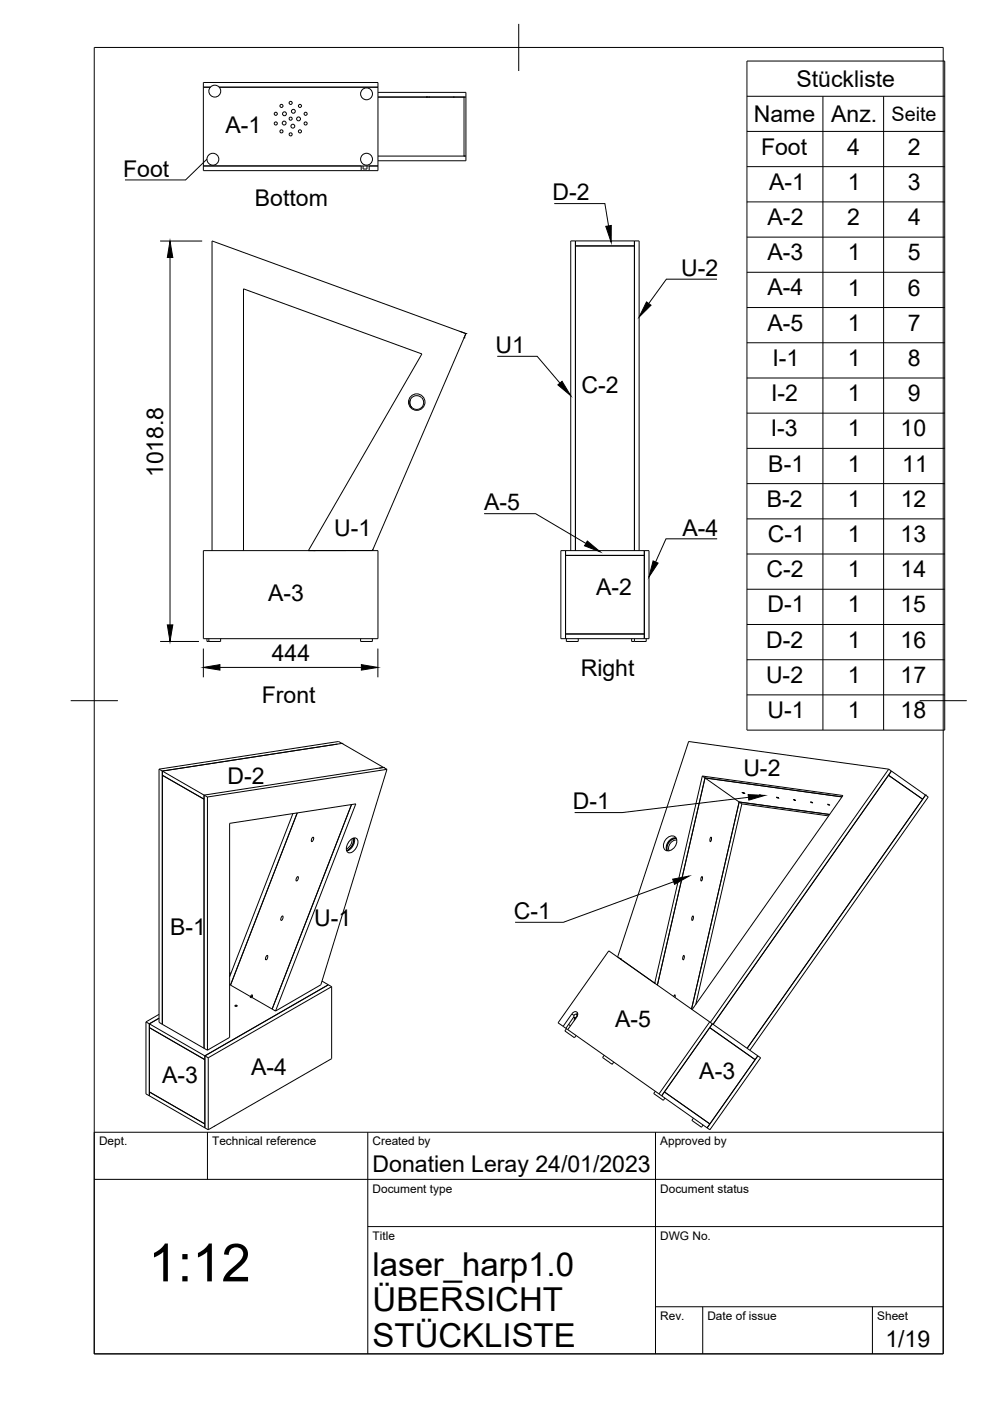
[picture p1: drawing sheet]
<svg xmlns="http://www.w3.org/2000/svg" width="210mm" height="297mm" viewBox="0 0 210 297" stroke-linecap="round" stroke-linejoin="round" font-family="sans-serif">
<!-- layer: Visible -->
<g fill="none" stroke="#000" stroke-width=".21">
<path d="M43.1 18.5h1.5M46.5 18.5h33.6M80.1 19.6h18.7v14.5h-18.7M43.1 35.2h37M76.6 36.2h1.7M76.6 36.2h-33.5v-18.7h37v18.7h-1.8M76.6 35.2v1M77 35.2v.6h.8v-.6M78.3 35.2v1M80.1 33.1h18.7M80.1 20.6h18.7M90.4 20.6h.1"/>
<path d="M90.9 20.6h.1M96.1 20.6h.1M98.4 20.6h.1M98.4 33.1h.1M98.4 20.6v12.5M122 52.1h12.5M122 51.1v65.6M134.5 51.1v65.6M97.5 70.2l1.3 .5M98.4 71.6h.1M98.7 70.8l-.3 .8M98.8 70.7h.1"/>
<path d="M98.8 70.7l-19.8 46 .1-.3M98.8 70.7l-53.8-19.6v65.6M87 84.8a1.45 1.45 0 0 0 1.3 2 1.45 1.45 0 0 0 1.4-1.9 1.45 1.45 0 0 0-2.3-.7l-.3 .4-.2 .6 .1 .8 .3 .5M43.1 116.7h37v18.7h-37zM51.6 116.7v-55.5l37.9 13.8-24.1 41.7M66.5 116.7h.1M77.9 116.7h.1M118.9 116.7h18.7v18.7h-18.7zM119.9 116.7v18.7M119.9 117.8h16.7M121 116.7v-65.6h14.5v65.6M136.6 116.7v18.7"/>
<path d="M43.9 135.4v.6h.4M44.3 135.4v.6M46.8 135.4v.6h-2.5M76.5 135.4v.6h2.5v-.6M119.9 134.4h16.7M120.1 135.4v.6h2.5v-.6M133.9 135.4v.6h.6M134.5 135.4v.6M137 135.4v.6h-2.5M72.5 157.6h.1M72.5 157.6l8.8 5.1M72.5 157.6l-38.1 5.9v53.7"/>
<path d="M72.5 157.6l-.7-.4-38.1 5.9M33.7 163.1l9.6 5.5M33.7 163.1v53.7l.7 .4M34.4 164.4l8.9 5M43.3 168.6v53.7M43.3 168.6l.7 .4M44 169v53.7M62.1 172.5l-13.4 34.6M63 172.4l-14.1 36.5M66.2 177.6l.1-.1a.5 .5 0 0 1 .2 .5 .5 .5 0 0 1-.5 .4zM74.3 178.1a.9 .9 0 0 1 1.5 0 2.27 2.27 0 0 1-1.9 2.7 1.51 1.51 0 0 1 0-2.3zM74.5 170.6l-16.8 43.3"/>
<path d="M74.6 177.8a2.15 2.15 0 0 1-1.2 2.2M75.1 177.7a2.43 2.43 0 0 1-1.6 2.7M81.3 162.7h.1M81.3 162.7l-.9 .2M81.3 162.7l.7 .4M81.3 162.7l-38 5.9M82 163.1l-14 45.7-9.6 5.6M82 163.1l-38 5.9M141.4 177.7a1.18 1.18 0 0 1 1.7-.3 1.18 1.18 0 0 1 .3 1.6 1.73 1.73 0 0 1-2.3 1.2 1.73 1.73 0 0 1 .3-2.5zM143.3 177.6a2.03 2.03 0 0 0-1.9 2.8M143.5 178.1a1.71 1.71 0 0 0-1.6 2.3M148.9 164.5l8.4 5.9"/>
<path d="M148.9 164.5l29.8 4.2-32 45.3M150.7 177.5a.56 .56 0 0 1-.1 .9l-.1-.4zM157.3 170.4l-9.8 42.6M157.3 170.4l18.4 2.6M157.4 168l.4 .2zM161 168.5l.4 .2zM164.7 169l.4 .2zM168.3 169.5l.4 .2zM171.9 170l.4 .2zM175.5 170.5l.4 .2zM175.9 172.7l-19.2-2.7-10.1 43.9M178.5 169l-29-4.1-10.1 44"/>
<path d="M188.4 163.1l8.4 5.9-37.8 53.7M188.4 163.1l-42.4-5.9-15 45.7 7.8 5.6 10.1-44M188.4 163.1l-37.8 53.7M196.2 168.6h.1M196.2 168.6l-.6 .8-7.2-5 .6-.9-37.8 53.7M196.2 168.6l-37.8 53.7M59.8 194.3a.44 .44 0 0 1 .3 .4 .44 .44 0 0 1-.3 .4h-.1a.5 .5 0 0 1 .1-.8zM63 186l.1-.1a.51 .51 0 0 1-.3 .8zM146.8 194.3a.48 .48 0 0 1-.1 .8zM148.7 186l.1-.1a.48 .48 0 0 1 0 .9l-.2-.1zM30.9 216.7v15.2l.8 .4M30.9 216.7l.8 .4"/>
<path d="M31.7 217.1v15.2M31.7 217.9l11.7 6.8M31.7 217.1l11.7 6.8M33.7 215.9l-2 1.2M33.7 215.1l-2.8 1.6M34.4 217.2l8.9 5.1M48.7 208.8l.2 .1M48.9 208.9l4.2 2.4M49 206.3l-.3 .1M49.9 213.2l.4 .1-.3 .1-.2-.1zM53.1 211.3l.4-.3v.5M53.1 211.3h.4l-.4 .1 .4 .1"/>
<path d="M53.5 211.5l4.2 2.4M56.5 202.7l.1-.1a.52 .52 0 0 1-.3 .9zM57.7 213.9l.7 .5M58.4 214.4l17-44-26.7 4.2v45.3l-4.7 2.8M68.3 208l2 1.2M69.6 208.8l-26.2 15.1M70.3 209.2v15.3l-26.1 15M70.3 209.2l-26.1 15.1M119.4 217.6l.6 .4M120 218l.4 .3M120.1 218.1l-.3 .5 .1 .1 1.9 1.3 .3-.5M120.4 218.3l19.9 14"/>
<path d="M120.5 217.2l.5 .3M121.2 215a.67 .67 0 0 1 1.1-.4 .67 .67 0 0 1 0 1.1l-1.9 2.6M121.7 215.6l-1.7 2.4M121.7 215.3l-.5-.3-1.8 2.6M121.8 215.8l.2 .2M121.8 215.2l.3-.2a.36 .36 0 0 1 .1 .6 .36 .36 0 0 1-.5 0zM121.8 215.8v.6M122.2 215.1l.3 .1M122.5 215l-.2 .1M122.5 214.9l-.3 .1M131.5 203.3h.1M138.7 208.4h.1"/>
<path d="M142.9 211.3l.2-.4 .1 .6M144.9 202.6a.49 .49 0 0 1-.1 .9zM150.5 216.7l-10.8 15.2M150.5 216.7l-21.4-15.1-10.8 15.3 1.1 .7M150.5 216.7l.5 .4M151 217.1l-.5 .8 9.6 6.8M151 217.1l-10.7 15.2M151 217.1l9.7 6.8M31.7 232.3l11.7 6.8M31.7 231.5l11.7 6.8M43.3 222.3l.7 .4M43.4 223.9v15.2"/>
<path d="M43.4 239.1l.8 .4M43.4 223.9l.8 .4M44.2 224.3v15.2M45.5 238.8h-.1M128.1 223.7l-.3 .5 2 1.5 .3-.5M138.9 231.4l-.3 .4 .1 .2 2 1.3 .3-.5M140.3 232.3l9.6 6.8M140.3 232.3l.6-.8 9.6 6.8M147 237.1l-.3 .5 2 1.4 .4-.5M150.5 238.3l-.6 .8M160.1 224.7l-9.6 13.6M160.7 223.9l.6 .4-10.8 15.2-.6-.4"/>
<path d="M160.7 223.9l-10.8 15.2M160.7 223.9l-.6 .8"/>
<circle cx="45.5" cy="19.3" r="1.26"/>
<circle cx="77.7" cy="19.9" r="1.26"/>
<circle cx="45.1" cy="33.8" r="1.26"/>
<circle cx="58.5" cy="24.1" r=".33"/>
<circle cx="58.5" cy="26.2" r=".33"/>
<circle cx="59.7" cy="22.5" r=".33"/>
<circle cx="59.7" cy="27.9" r=".33"/>
<circle cx="60.3" cy="26.1" r=".41"/>
<circle cx="60.3" cy="24.1" r=".41"/>
<circle cx="61.6" cy="25.2" r=".33"/>
<circle cx="61.6" cy="21.8" r=".33"/>
<circle cx="61.6" cy="28.5" r=".33"/>
<circle cx="62.1" cy="26.8" r=".41"/>
<circle cx="62.2" cy="23.6" r=".41"/>
<circle cx="63.3" cy="25.2" r=".41"/>
<circle cx="63.6" cy="27.9" r=".33"/>
<circle cx="63.6" cy="22.5" r=".33"/>
<circle cx="64.8" cy="24.1" r=".33"/>
<circle cx="64.8" cy="26.2" r=".33"/>
<circle cx="77.7" cy="33.8" r="1.26"/>
<circle cx="88.4" cy="85.3" r="1.75"/>
</g>
<!-- layer: Visible Narrow -->
<path d="M73.5 180.3a2.54 2.54 0 0 0 1.4-2.6 2.51 2.51 0 0 1-1.4 2.7M141.5 180.4a2.05 2.05 0 0 1 1.9-2.6 2.05 2.05 0 0 0-1.9 2.6M122 215.9v.2M122.5 215.2h.1" fill="none" stroke="#000" stroke-width=".21"/>
<!-- layer: BORDER -->
<path d="M20 10.1h180v276.9h-180zM110 5.1v10M15 148.6h10M195 148.6h10" fill="none" stroke="#000" stroke-width=".21"/>
<!-- layer: TITLEBLOCK -->
<path d="M20 240.1h180v46.9h-180zM20 250h180M44 240.1v9.9M78 240.1v46.9M139 240.1v46.9M78 260.1h122M139 277.1h61M149 277.1v9.9M185 277.1v9.9" fill="none" stroke="#000" stroke-width=".21"/>
<!-- layer: Leaders -->
<path d="M43.9 33.7l-4.6 4.4h-12.8M117.5 43.2h10.7l.8 4.7M152 59.2h-10.7l-3.8 5.2M105.4 75.6h8.5l4.8 5.6M102.6 108.9h11l10.6 6.3M152.1 114.2h-10.9l-2.2 5M158.7 169l-26.8 3.3h-10.1M142.8 187l-23.4 8.5h-10.2" fill="none" stroke="#000" stroke-width=".21"/>
<path d="M128.4 48l1.2-.2v3.6zM137.1 64l.9 .7-2.5 2.5zM118.3 81.6l.9-.8 1.8 3.1zM124.5 114.7l2.8 2.3-3.4-1.3zM138.5 118.9l1 .5-1.9 3zM158.6 168.5l3.6 .1-3.4 1zM142.6 186.4l3.5-.7-3.1 1.8z" fill="#000" stroke="#000" stroke-width=".21"/>
<!-- layer: Custom Tables -->
<g fill="none" stroke="#000" stroke-width=".21">
<path d="M158.4 12.9h41.9v141.9h-41.9zM158.4 20.4h41.9M158.4 27.9h41.9M158.4 35.3h41.9M174.5 20.4v134.4M187.3 20.4v134.4M158.4 42.8h41.9M158.4 50.3h41.9M158.4 57.7h41.9M158.4 65.2h41.9M158.4 72.7h41.9M158.4 80.1h41.9"/>
<path d="M158.4 87.6h41.9M158.4 95.1h41.9M158.4 102.5h41.9M158.4 110h41.9M158.4 117.5h41.9M158.4 124.9h41.9M158.4 132.4h41.9M158.4 139.9h41.9M158.4 147.3h41.9"/>
</g>
<!-- layer: FD_Dimensions -->
<path d="M34 51.1h8.9M36 54.6v77.9M34 136h8.2M43.1 137.5v6.1M80.1 137.5v6.1M46.6 141.5h30" fill="none" stroke="#000" stroke-width=".21"/>
<path d="M36 51.1l.6 3.5h-1.1zM35.5 132.5h1.1l-.6 3.5zM43.1 141.5l3.5-.6v1.2zM76.6 140.9l3.5 .6-3.5 .6z" fill="#000" stroke="#000" stroke-width=".21"/>
<text font-size="11.2" x="31.4" y="271.7">1:12</text>
<g font-size="7">
<text x="79" y="270.6">laser_harp1.0</text>
<text x="79" y="278.1">ÜBERSICHT</text>
<text x="79" y="285.5">STÜCKLISTE</text>
</g>
<g font-size="4.9">
<text x="168.9" y="18.4">Stückliste</text>
<text x="47.8" y="28.1">A-1</text>
<text x="159.8" y="25.9">Name</text>
<text x="176.2" y="25.9">Anz.</text>
<text x="161.4" y="32.8">Foot</text>
<text x="179.6" y="32.8">4</text>
<text x="192.5" y="32.8">2</text>
<text x="26.1" y="37.5">Foot</text>
<text x="163.1" y="40.2">A-1</text>
<text x="179.7" y="40.2">1</text>
<text x="192.5" y="40.2">3</text>
<text x="54" y="43.7">Bottom</text>
<text x="117.1" y="42.5">D-2</text>
<text x="162.8" y="47.7">A-2</text>
<text x="179.6" y="47.7">2</text>
<text x="192.6" y="47.7">4</text>
<text x="144.4" y="58.5">U-2</text>
<text x="162.7" y="55.2">A-3</text>
<text x="179.7" y="55.2">1</text>
<text x="192.4" y="55.2">5</text>
<text x="162.7" y="62.6">A-4</text>
<text x="179.7" y="62.7">1</text>
<text x="192.5" y="62.7">6</text>
<text x="162.7" y="70.1">A-5</text>
<text x="179.7" y="70.1">1</text>
<text x="192.4" y="70.1">7</text>
<text x="105" y="74.9">U1</text>
<text x="163.8" y="77.6">I-1</text>
<text x="179.7" y="77.6">1</text>
<text x="192.5" y="77.6">8</text>
<text x="123.3" y="83.4">C-2</text>
<text x="163.5" y="85.1">I-2</text>
<text x="179.7" y="85.1">1</text>
<text x="192.5" y="85.1">9</text>
<text x="163.4" y="92.5">I-3</text>
<text x="179.7" y="92.5">1</text>
<text x="190.9" y="92.5">10</text>
<text x="34.6" y="101.2" transform="rotate(-90 34.6 101.2)">1018.8</text>
<text x="162.9" y="100">B-1</text>
<text x="179.7" y="100">1</text>
<text x="191.3" y="100">11</text>
<text x="162.6" y="107.4">B-2</text>
<text x="179.7" y="107.4">1</text>
<text x="191" y="107.4">12</text>
<text x="70.8" y="113.7">U-1</text>
<text x="102.6" y="108.2">A-5</text>
<text x="144.7" y="113.5">A-4</text>
<text x="162.8" y="115">C-1</text>
<text x="179.7" y="114.9">1</text>
<text x="190.9" y="114.9">13</text>
<text x="162.5" y="122.4">C-2</text>
<text x="179.7" y="122.4">1</text>
<text x="190.9" y="122.4">14</text>
<text x="56.8" y="127.4">A-3</text>
<text x="126.4" y="126.1">A-2</text>
<text x="162.8" y="129.8">D-1</text>
<text x="179.7" y="129.8">1</text>
<text x="190.9" y="129.8">15</text>
<text x="162.4" y="137.3">D-2</text>
<text x="179.7" y="137.3">1</text>
<text x="190.9" y="137.3">16</text>
<text x="57.6" y="140.1">444</text>
<text x="123.1" y="143.2">Right</text>
<text x="55.5" y="149">Front</text>
<text x="162.4" y="144.8">U-2</text>
<text x="179.7" y="144.8">1</text>
<text x="190.9" y="144.8">17</text>
<text x="162.8" y="152.3">U-1</text>
<text x="179.7" y="152.3">1</text>
<text x="190.9" y="152.3">18</text>
<text x="48.2" y="166.3">D-2</text>
<text x="157.6" y="164.5">U-2</text>
<text x="121.5" y="171.6">D-1</text>
<text x="66.6" y="196.4">U-1</text>
<text x="109" y="194.8">C-1</text>
<text x="36" y="198.2">B-1</text>
<text x="130.4" y="217.7">A-5</text>
<text x="53.3" y="228">A-4</text>
<text x="34.4" y="229.6">A-3</text>
<text x="148.3" y="228.8">A-3</text>
<text x="79" y="248.5">Donatien Leray 24/01/2023</text>
<text x="187.7" y="285.7">1/19</text>
</g>
<text font-size="4.2" x="189" y="25.6">Seite</text>
<g font-size="2.5">
<text x="21" y="242.9">Dept.</text>
<text x="45" y="242.9">Technical reference</text>
<text x="79" y="242.9">Created by</text>
<text x="140" y="242.9">Approved by</text>
<text x="79" y="252.8">Document type</text>
<text x="140" y="252.8">Document status</text>
<text x="79" y="262.9">Title</text>
<text x="140" y="262.9">DWG No.</text>
<text x="140" y="279.9">Rev.</text>
<text x="150" y="279.9">Date of issue</text>
<text x="186" y="279.9">Sheet</text>
</g>
</svg>
